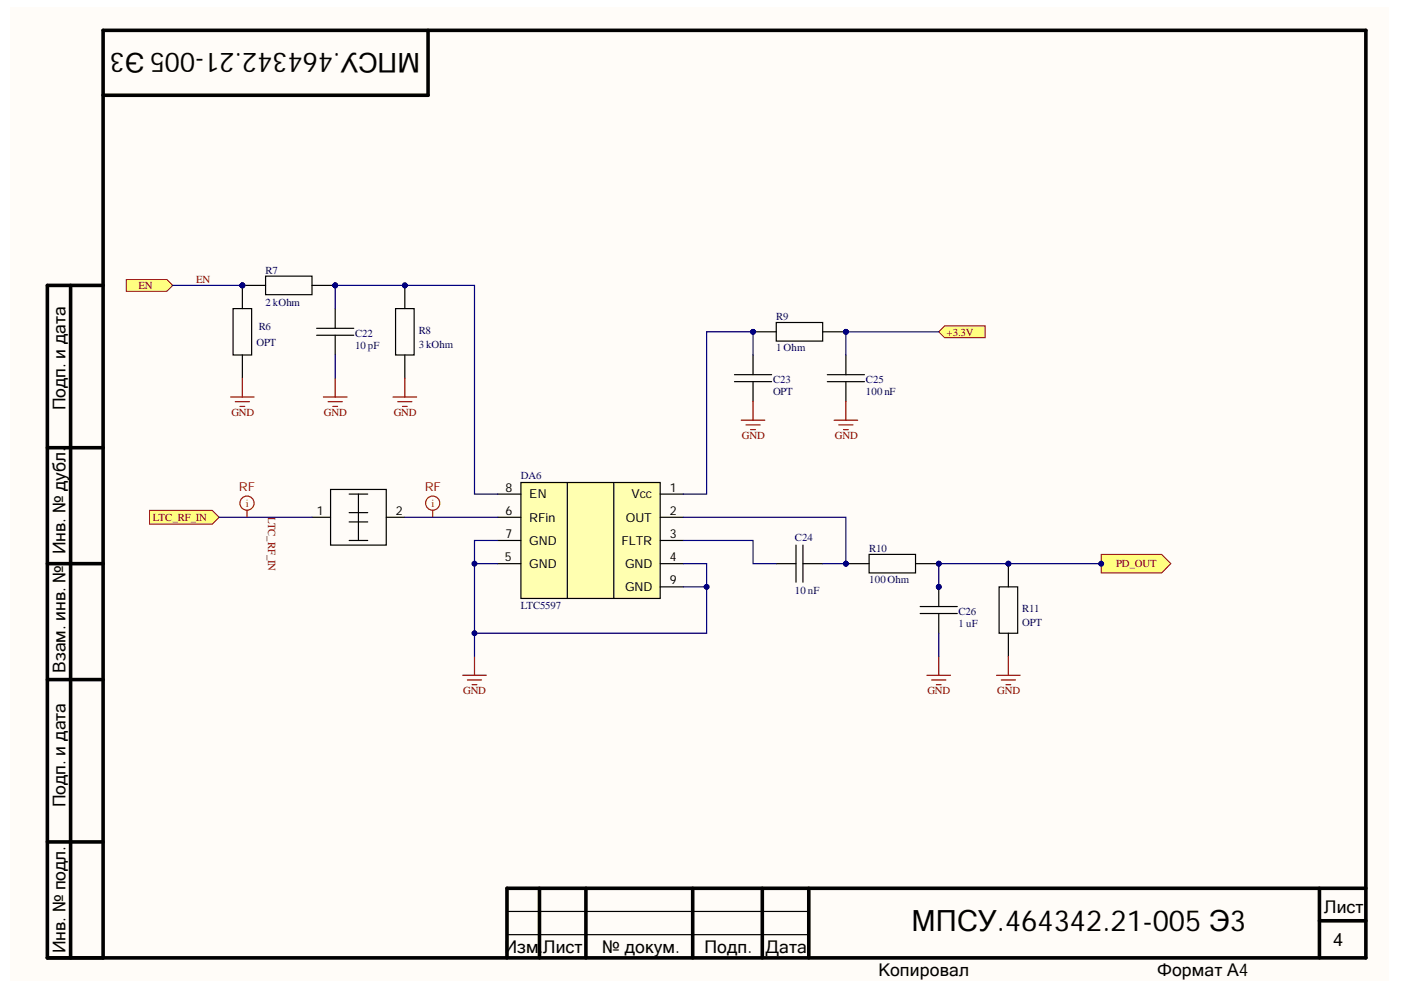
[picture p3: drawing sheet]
<svg xmlns="http://www.w3.org/2000/svg" width="297mm" height="210mm" viewBox="0 0 297 210" stroke-linecap="round" stroke-linejoin="round" font-family="sans-serif">
<g fill="#fffcf8">
<path d="M2.2 1.5h292.3v206.5h-292.3z" fill-rule="evenodd"/>
<path d="M2.2 1.5h292.3v206.5h-292.3z" fill-rule="evenodd"/>
</g>
<g fill="none" stroke="#000" stroke-width=".76">
<path d="M90.8 6.4v13.8h-68.9M15 60.5v142.6M21.9 60.5h-11.9v142.6h279.6v-196.7h-267.7v196.7M10 94.9h11.9M10 119.5h11.9M10 144.1h11.9M10 178.5h11.9M114.4 188.3v14.8M124.2 188.3v14.8M146.9 188.3v14.8M161.6 188.3v14.8M171.5 188.3v14.8"/>
<path d="M279.7 188.3v14.8M279.7 195.2h9.9M289.6 188.3h-182.1v14.8"/>
</g>
<path d="M66.1 109.7h4M70.1 103.8h11.8v11.8h-11.8zM74 104.8h4M74 108.7h4M74 110.7h4M74 114.6h4M76 104.8v9.8M81.9 109.7h3.9M107.5 193.2h64M107.5 198.2h64" fill="none" stroke="#000" stroke-width=".25"/>
<path d="M100.6 139.2v4M98.1 143.2h5M99.1 144.2h3M100.1 145.2h1" fill="none" stroke="#800000" stroke-width=".25"/>
<path d="M31.7 108.2h13.3l1.5 1.5-1.5 1.4h-13.3z" fill-rule="evenodd" fill="#ffff80"/>
<path d="M31.7 108.2h13.3l1.5 1.5-1.5 1.4h-13.3z" fill="none" stroke="#800000" stroke-width=".21"/>
<g fill="none" stroke="#000" stroke-width=".25">
<path d="M155.7 79.4h7.9M159.7 75.3v4.1M175.4 79.4h7.9M179.3 75.3v4.1M155.7 80.9h7.9M159.7 80.9v4.2M175.4 80.9h7.9M179.3 80.9v4.2M164.6 119.5h4.2M168.8 115.6v7.8M170.2 115.6v7.8M170.2 119.5h4.2"/>
<path d="M179.3 119.5h5M184.3 117.5h9.8v4h-9.8zM194.1 119.5h4.9M195.1 130.1h7.9M195.1 128.6h7.9M199 130.1v4.2M211.8 124.4h4v9.9h-4zM213.8 134.3v4.9"/>
</g>
<path d="M199 139.2v4M213.8 139.2v4M196.5 143.2h5M197.5 144.2h3M198.5 145.2h1M211.3 143.2h5M212.3 144.2h3M213.3 145.2h1" fill="none" stroke="#800000" stroke-width=".25"/>
<circle cx="179.3" cy="70.3" r=".5" fill="#000080"/>
<circle cx="179.3" cy="70.3" r=".5" fill="none" stroke="#000080" stroke-width=".21"/>
<path d="M159.7 70.3h4.9M164.6 68.4h9.8v3.9h-9.8zM174.4 70.4h4.9" fill="none" stroke="#000" stroke-width=".25"/>
<circle cx="179.3" cy="70.3" r=".5" fill="#000080"/>
<circle cx="179.3" cy="70.3" r=".5" fill="none" stroke="#000080" stroke-width=".21"/>
<path d="M157.2 89.1h5M158.2 90.1h3M159.2 91.1h1M159.7 85.1v4M176.8 89.1h5M177.9 90.1h2.9M178.8 91.1h1M179.3 85.1v4" fill="none" stroke="#800000" stroke-width=".25"/>
<path d="M200.3 69.1h8.6v2.5h-8.6l-1.3-1.2z" fill-rule="evenodd" fill="#ffff80"/>
<path d="M200.3 69.1h8.6v2.5h-8.6l-1.3-1.2z" fill="none" stroke="#800000" stroke-width=".21"/>
<path d="M110.4 102.3h29.6v24.6h-29.6z" fill-rule="evenodd" fill="#ffffb0"/>
<g fill="none" stroke="#000" stroke-width=".25">
<path d="M67.1 71.1h7.9M67.1 69.6h7.9M71.1 65.4v4.2M71.1 71.1v4.2M83.9 65.4h3.9v9.9h-3.9zM85.8 75.3v4.9M105.5 114.6h4.9M105.5 104.8h4.9M105.5 109.7h4.9M105.5 119.5h4.9M110.4 102.3h29.6v24.6h-29.6zM120.3 102.3v24.6"/>
<path d="M130.1 102.3v24.6M140 114.6h4.9M140 104.8h4.9M140 109.7h4.9M140 119.5h4.9M140 124.4h4.9"/>
</g>
<circle cx="71.1" cy="60.5" r=".5" fill="#000080"/>
<circle cx="71.1" cy="60.5" r=".5" fill="none" stroke="#000080" stroke-width=".21"/>
<path d="M56.3 58.5h9.8v4h-9.8zM51.4 60.5h4.9M66.1 60.5h5" fill="none" stroke="#000" stroke-width=".25"/>
<circle cx="71.1" cy="60.5" r=".5" fill="#000080"/>
<circle cx="71.1" cy="60.5" r=".5" fill="none" stroke="#000080" stroke-width=".21"/>
<path d="M49.4 65.4h4v9.9h-4zM51.4 60.5v4.9M51.4 75.3v4.9" fill="none" stroke="#000" stroke-width=".25"/>
<path d="M26.8 59.3h8.6l1.2 1.2-1.2 1.3h-8.6z" fill-rule="evenodd" fill="#ffff80"/>
<path d="M26.8 59.3h8.6l1.2 1.2-1.2 1.3h-8.6z" fill="none" stroke="#800000" stroke-width=".21"/>
<path d="M48.9 84.2h5M49.9 85.2h3M50.9 86.2h1M51.4 80.2v4M68.6 84.2h5M69.6 85.2h3M70.6 86.2h1M71.1 80.2v4M83.3 84.2h5M84.3 85.2h3M85.3 86.2h1M85.8 80.2v4" fill="none" stroke="#800000" stroke-width=".25"/>
<path d="M233.5 117.5h12.8l1.9 2-1.9 2h-12.8z" fill-rule="evenodd" fill="#ffff80"/>
<path d="M233.5 117.5h12.8l1.9 2-1.9 2h-12.8z" fill="none" stroke="#800000" stroke-width=".21"/>
<circle cx="233.5" cy="119.5" r=".5" fill="#000080"/>
<circle cx="233.5" cy="119.5" r=".5" fill="none" stroke="#000080" stroke-width=".21"/>
<g fill="none" stroke="#f00" stroke-width=".25">
<path d="M52.4 108.2v1.5M91.7 108.2v1.5"/>
<circle cx="52.4" cy="106.7" r="1.5"/>
<circle cx="91.7" cy="106.7" r="1.5"/>
</g>
<path d="M100.6 119.5v19.7" fill="none" stroke="#000080" stroke-width=".25"/>
<circle cx="100.6" cy="134.3" r=".5" fill="#000080"/>
<circle cx="100.6" cy="134.3" r=".5" fill="none" stroke="#000080" stroke-width=".21"/>
<circle cx="100.6" cy="119.5" r=".5" fill="#000080"/>
<circle cx="100.6" cy="119.5" r=".5" fill="none" stroke="#000080" stroke-width=".21"/>
<path d="M105.5 114.6h-4.9v4.9h4.9" fill="none" stroke="#000080" stroke-width=".25"/>
<circle cx="100.6" cy="119.5" r=".5" fill="#000080"/>
<circle cx="100.6" cy="119.5" r=".5" fill="none" stroke="#000080" stroke-width=".21"/>
<path d="M159.7 75.3v-5h-9.9v34.5h-4.9M199 70.4h-19.7v4.9M46.5 109.7h19.6" fill="none" stroke="#000080" stroke-width=".25"/>
<circle cx="179.3" cy="70.3" r=".5" fill="#000080"/>
<circle cx="179.3" cy="70.3" r=".5" fill="none" stroke="#000080" stroke-width=".21"/>
<path d="M85.8 109.7h19.7M144.9 119.5h4.9v4.9" fill="none" stroke="#000080" stroke-width=".25"/>
<circle cx="149.8" cy="124.4" r=".5" fill="#000080"/>
<circle cx="149.8" cy="124.4" r=".5" fill="none" stroke="#000080" stroke-width=".21"/>
<path d="M144.9 124.4h4.9v9.9h-49.2" fill="none" stroke="#000080" stroke-width=".25"/>
<circle cx="149.8" cy="124.4" r=".5" fill="#000080"/>
<circle cx="149.8" cy="124.4" r=".5" fill="none" stroke="#000080" stroke-width=".21"/>
<circle cx="100.6" cy="134.3" r=".5" fill="#000080"/>
<circle cx="100.6" cy="134.3" r=".5" fill="none" stroke="#000080" stroke-width=".21"/>
<path d="M144.9 114.6h14.8v4.9h4.9M144.9 109.7h34.4v9.8h-4.9M233.5 119.5h-34.5v5.4M199 134.3v4.9" fill="none" stroke="#000080" stroke-width=".25"/>
<circle cx="233.5" cy="119.5" r=".5" fill="#000080"/>
<circle cx="233.5" cy="119.5" r=".5" fill="none" stroke="#000080" stroke-width=".21"/>
<path d="M71.1 60.5v4.9" fill="none" stroke="#000080" stroke-width=".25"/>
<circle cx="71.1" cy="60.5" r=".5" fill="#000080"/>
<circle cx="71.1" cy="60.5" r=".5" fill="none" stroke="#000080" stroke-width=".21"/>
<path d="M71.1 60.5h29.5v44.3h4.9" fill="none" stroke="#000080" stroke-width=".25"/>
<circle cx="71.1" cy="60.5" r=".5" fill="#000080"/>
<circle cx="71.1" cy="60.5" r=".5" fill="none" stroke="#000080" stroke-width=".21"/>
<path d="M36.6 60.5h14.8M71.1 75.3v4.9" fill="none" stroke="#000080" stroke-width=".25"/>
<text font-size="6.2" x="193.2" y="197.4">МПСУ.464342.21-005 Э3</text>
<g font-size="6" fill="#000080">
<text x="85" y="64.1">PIR802</text>
<text x="213.1" y="123.4">PIR1102</text>
</g>
<text font-size="5.7" x="89.1" y="11.2" transform="rotate(-180 89.1 11.2)">МПСУ.464342.21-005 Э3</text>
<text font-size="4.9" fill="#000080" x="198.3" y="127.6">PIC2602</text>
<g font-size="3.7">
<text x="13.9" y="87" transform="rotate(-90 13.9 87)">Подп. и дата</text>
<text x="13.9" y="117.5" transform="rotate(-90 13.9 117.5)">Инв. № дубл.</text>
<text x="13.9" y="142.6" transform="rotate(-90 13.9 142.6)">Взам. инв. №</text>
<text x="13.9" y="171.2" transform="rotate(-90 13.9 171.2)">Подп. и дата</text>
<text x="280.8" y="193.6">Лист</text>
<text x="13.9" y="202.2" transform="rotate(-90 13.9 202.2)">Инв. № подл.</text>
<text x="107" y="202">Изм.</text>
<text x="115.2" y="202">Лист</text>
<text x="127.7" y="202">№ докум.</text>
<text x="149.4" y="202">Подп.</text>
<text x="162.3" y="202">Дата</text>
<text x="282.7" y="200.5">4</text>
<text x="186.2" y="206.9">Копировал</text>
<text x="245.3" y="206.9">Формат А4</text>
</g>
<g font-size="2.6" fill="#f00">
<text x="50.7" y="104.2">RF</text>
<text x="90.1" y="104.2">RF</text>
</g>
<g font-size="2.6">
<text x="107.2" y="104.3">8</text>
<text x="112.2" y="105.7">EN</text>
<text x="133.9" y="105.7">Vcc</text>
<text x="142" y="104.3">1</text>
<text x="67.1" y="109.1">1</text>
<text x="83.9" y="109.1">2</text>
<text x="107.2" y="109.1">6</text>
<text x="112.2" y="110.7">RFin</text>
<text x="132.7" y="110.7">OUT</text>
<text x="142" y="109.1">2</text>
<text x="107.1" y="118.9">5</text>
<text x="107.2" y="114">7</text>
<text x="112.2" y="115.6">GND</text>
<text x="131.8" y="115.6">FLTR</text>
<text x="142" y="118.9">4</text>
<text x="142" y="114">3</text>
<text x="112.2" y="120.5">GND</text>
<text x="132.5" y="120.5">GND</text>
<text x="132.5" y="125.4">GND</text>
<text x="142" y="123.8">9</text>
</g>
<g font-size="2.3" fill="#000080">
<text x="56.3" y="58">R7</text>
<text x="56.3" y="65">2 kOhm</text>
<text x="54.9" y="69.9">R6</text>
<text x="75.3" y="71.4">C22</text>
<text x="88.8" y="70.9">R8</text>
<text x="164.6" y="67.9">R9</text>
<text x="54.4" y="73.3">OPT</text>
<text x="75.3" y="73.9">10 pF</text>
<text x="88.8" y="73.8">3 kOhm</text>
<text x="164.6" y="74.3">1 Ohm</text>
<text x="163.9" y="81.2">C23</text>
<text x="163.9" y="83.7">OPT</text>
<text x="183.6" y="81.2">C25</text>
<text x="183.6" y="83.7">100 nF</text>
<text x="110.4" y="101.5">DA6</text>
<text x="168.5" y="114.8">C24</text>
<text x="184.3" y="117.1">R10</text>
<text x="168.5" y="125.9">10 nF</text>
<text x="184.3" y="123.5">100 Ohm</text>
<text x="110.4" y="129.2">LTC5597</text>
<text x="203.2" y="130.4">C26</text>
<text x="216.8" y="129.8">R11</text>
<text x="203.2" y="132.9">1 uF</text>
<text x="216.8" y="132.8">OPT</text>
</g>
<g font-size="2.3" fill="#800000">
<text x="29.3" y="61.3">EN</text>
<text x="41.6" y="60.1">EN</text>
<text x="200.7" y="71.1">+3.3V</text>
<text x="49.1" y="88.2">GND</text>
<text x="68.7" y="88.2">GND</text>
<text x="83.5" y="88.2">GND</text>
<text x="157.3" y="93.1">GND</text>
<text x="177" y="93.1">GND</text>
<text x="32.4" y="110.4">LTC_RF_IN</text>
<text x="56.8" y="109.7" transform="rotate(90 56.8 109.7)">LTC_RF_IN</text>
<text x="236.6" y="120.3">PD_OUT</text>
<text x="98.2" y="147.2">GND</text>
<text x="196.6" y="147.2">GND</text>
<text x="211.4" y="147.2">GND</text>
</g>
<g font-size="2.3" fill="#f00">
<text x="52.1" y="107.5">i</text>
<text x="91.5" y="107.5">i</text>
</g>
<g font-size="1.1" fill="#000080">
<text x="50.8" y="60.7">PIR701</text>
<text x="159.1" y="70.6">PIR901</text>
<text x="178.9" y="120">PIR1001</text>
<text x="193.3" y="120">PIR1002</text>
</g>
</svg>
